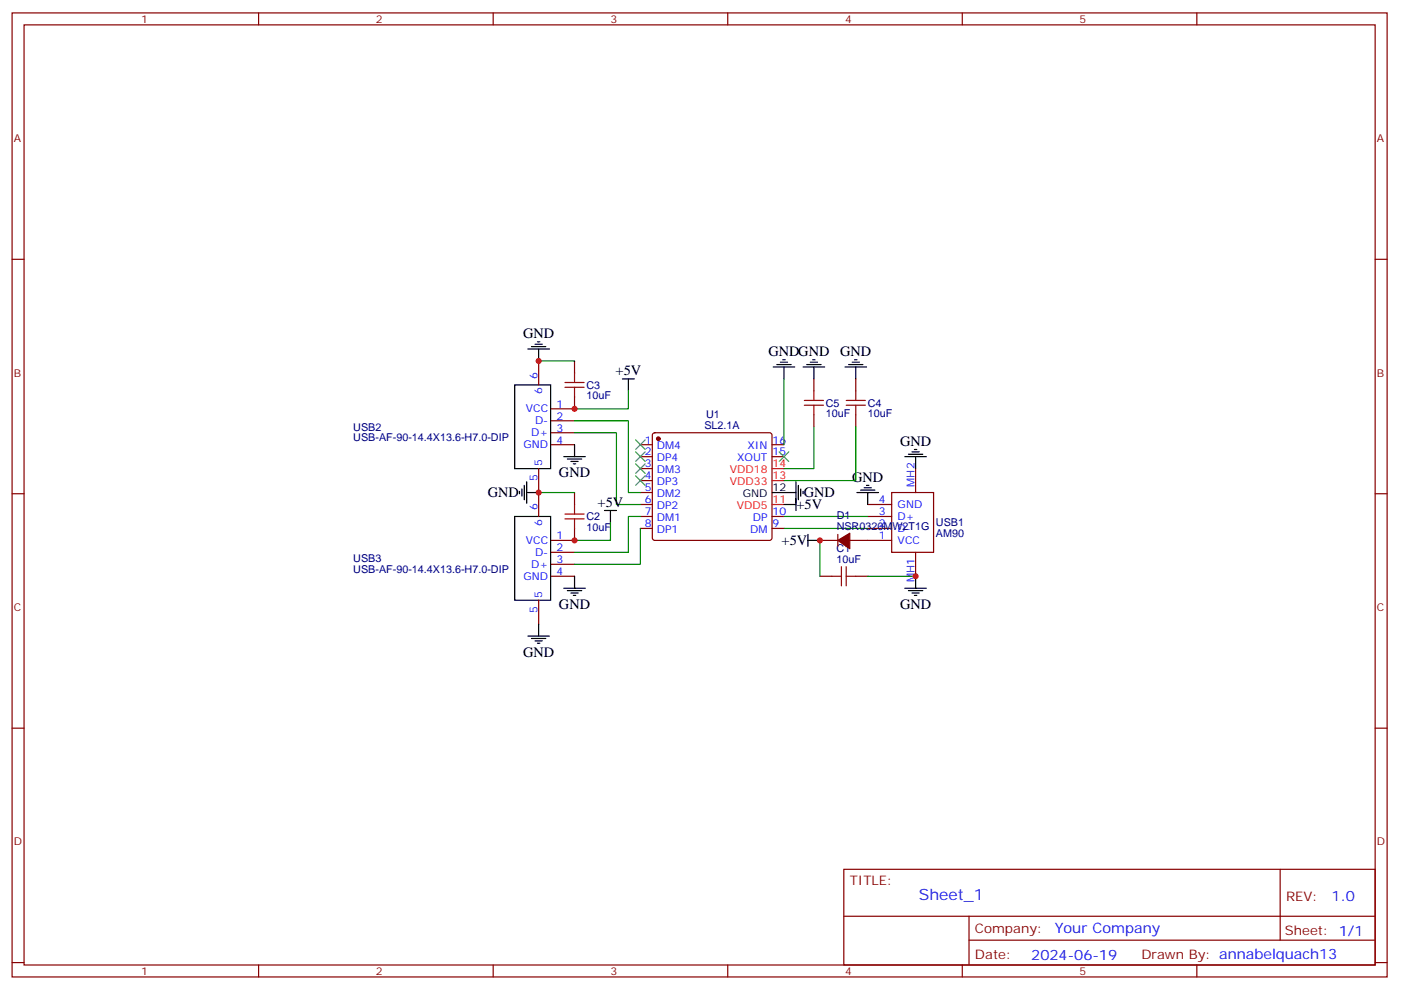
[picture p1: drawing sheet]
<svg xmlns="http://www.w3.org/2000/svg" width="413mm" height="292mm" viewBox="0 0 413 292" stroke-linecap="round" stroke-linejoin="round" font-family="sans-serif">
<g fill="none" stroke="#870000" stroke-width=".35">
<path d="M3.6 3.8h405.3v284.3h-405.3zM7.1 7.3h398.3v277.3h-398.3zM76.2 3.8v3.5M145.4 3.8v3.5M214.5 3.8v3.5M283.7 3.8v3.5M352.8 3.8v3.5M3.6 76.5h3.5M405.4 76.5h3.5M158.8 106.5v7M169.4 117.1v3.5h-7.1M169.4 106.5v3.5"/>
<path d="M239.9 111.8v3.5M252.3 111.8v3.5M158.8 138.2v14.1M162.3 124.1h7.1M162.3 127.6h7.1M162.3 131.2h7.1M188.8 131.2h3.5M188.8 134.7h3.5M188.8 138.2h3.5M192.5 127.8l.5-.2h33.9l.5 .2 .2 .5v30.4l-.3 .5-.4 .2h-33.9l-.5-.2-.2-.5v-30.4zM227.6 131.2h3.5M227.6 134.7h3.5"/>
<path d="M239.9 122.3v3.6M252.3 122.3v3.6M269.9 138.2v7.1M3.6 145.6h3.5M169.4 155.9v3.5h-7.1M169.4 145.3v3.5M188.8 148.8h3.5M188.8 152.3h3.5M188.8 155.9h3.5M188.8 141.7h3.5M188.8 145.3h3.5M227.6 152.3h3.5"/>
<path d="M227.6 155.9h3.5M241.7 159.4h5.3M247 157.6v3.5M250.5 159.4h12.4M255.8 148.8h7.1M255.8 152.3h7.1M255.8 155.9h7.1M262.9 145.3h12.3v17.6h-12.3zM405.4 145.6h3.5M158.8 177v7.1M162.3 162.9h7.1M162.3 166.4h7.1"/>
<path d="M162.3 170h7.1M241.7 170h3.5M252.3 170h3.5M269.9 162.9v7.1M3.6 214.8h3.5M405.4 214.8h3.5M248.7 256.4h156.7v28.2h-156.7zM377.4 256.4v20.9M248.8 270.2h156.4M285.7 277.3h119.5M285.7 270.2v14.2M3.6 283.9h3.5"/>
<path d="M76.2 284.6v3.5M145.4 284.6v3.5M214.5 284.6v3.5M283.7 284.6v3.5M352.8 284.6v3.5M405.4 283.9h3.5"/>
</g>
<g fill="none" stroke="#000" stroke-width=".35">
<path d="M151.7 113.5h10.6v24.7h-10.6zM155.6 102.9h6.4M156.7 102.2h4.2M157.7 101.5h2.1M158.4 100.8h.7M158.8 102.9v3.6M183.5 111.8h3.5M185.2 111.8v3.5M227.9 108.2h6.4M229 107.5h4.2M230 106.8h2.2M230.8 106.1h.7"/>
<path d="M231.1 108.2v3.6M236.7 108.2h6.4M237.8 107.5h4.2M238.9 106.8h2.1M239.6 106.1h.7M239.9 108.2v3.6M249.1 108.2h6.3M250.2 107.5h4.2M251.2 106.8h2.1M251.9 106.1h.7M252.3 108.2v3.6M166.2 134.7h6.3"/>
<path d="M167.3 135.4h4.2M168.3 136.1h2.1M169 136.8h.7M169.4 131.2v3.5M266.7 134.7h6.4M267.8 134h4.2M268.9 133.3h2.1M269.6 132.6h.7M269.9 134.7v3.5M151.7 152.3h10.6v24.7h-10.6zM153.1 144.9v.7M153.8 144.2v2.1"/>
<path d="M154.6 143.2v4.2M155.3 145.3h3.5M155.3 142.1v6.3M178.2 150.6h3.5M180 150.6v3.5M227.6 145.3h7M231.1 148.8h3.5M234.6 142.1v8.5M235.3 143.2v4.2M236 144.2v2.1M236.7 144.9v.7M238.2 159.4h3.5"/>
<path d="M238.2 157.6v3.5M252.6 145.3h6.4M253.7 144.6h4.2M254.7 143.9h2.2M255.4 143.2h.8M255.8 145.3v3.5M166.2 173.5h6.3M167.3 174.2h4.2M168.3 174.9h2.1M169 175.6h.7M169.4 170v3.5M266.7 173.5h6.4"/>
<path d="M267.8 174.2h4.2M268.9 174.9h2.1M269.6 175.6h.7M269.9 170v3.5M155.6 187.6h6.4M156.7 188.3h4.2M157.7 189h2.1M158.4 189.7h.7M158.8 184.1v3.5"/>
</g>
<g fill="#870000" stroke="#870000" stroke-width=".35">
<path d="M247 159.4l3.5-2.1v4.6z"/>
<circle cx="194.1" cy="129.4" r=".53"/>
</g>
<path d="M227.6 138.2h3.5M227.6 148.8h3.5M227.6 141.7h3.5" fill="none" stroke="#f00" stroke-width=".35"/>
<g fill="none" stroke="#008700" stroke-width=".35">
<path d="M158.8 106.5h10.6M185.2 115.3v5.3h-15.8M231.1 111.8v19.4M169.4 124.1h15.8v21.2h3.6M169.4 127.6h12.3v21.2h7.1M239.9 125.9v12.3h-8.8M252.3 125.9v15.8h-21.2M158.8 145.3h10.6M180 154.1v5.3h-10.6M188.8 155.9v10.5h-19.4M188.8 152.3h-3.6v10.6h-15.8M231.1 152.3h24.7"/>
<path d="M231.1 155.9h24.7M241.7 159.4v10.6M255.8 170h14.1"/>
</g>
<g fill="none" stroke="#a10000" stroke-width=".35">
<path d="M166.5 112.8h5.7M166.5 114.2h5.7M169.4 110v2.8M169.4 114.2v2.9M237.1 119.5h5.6M237.1 118.1h5.6M239.9 115.3v2.8M239.9 119.5v2.8M249.4 119.5h5.7M249.4 118.1h5.7M252.3 115.3v2.8M252.3 119.5v2.8"/>
<path d="M166.5 153h5.7M166.5 151.6h5.7M169.4 148.8v2.8M169.4 153v2.9M245.2 170h2.8M248 167.1v5.7M249.4 170h2.9M249.4 167.1v5.7"/>
</g>
<path d="M187.4 129.8l2.8 2.8M187.4 133.3l2.8 2.8M187.4 136.8l2.8 2.8M190.2 129.8l-2.8 2.8M190.2 133.3l-2.8 2.8M190.2 136.8l-2.8 2.8M229.7 133.3l2.8 2.8M232.5 133.3l-2.8 2.8M187.4 140.3l2.8 2.9M190.2 140.3l-2.8 2.9" fill="none" stroke="#3c3" stroke-width=".35"/>
<g fill="#c00">
<circle cx="158.8" cy="145.3" r=".88"/>
<circle cx="269.9" cy="170" r=".88"/>
<circle cx="241.7" cy="159.4" r=".88"/>
<circle cx="158.8" cy="106.5" r=".88"/>
<circle cx="169.4" cy="120.6" r=".88"/>
<circle cx="169.4" cy="159.4" r=".88"/>
</g>
<text font-size="4.6" fill="#00f" x="270.8" y="265.4">Sheet_1</text>
<g font-size="4.2">
<text x="154.2" y="99.7">GND</text>
<text x="226.5" y="105">GNDGND</text>
<text x="247.7" y="105">GND</text>
<text x="181.5" y="110.7">+5V</text>
<text x="265.3" y="131.5">GND</text>
<text x="164.8" y="140.7">GND</text>
<text x="251.2" y="142">GND</text>
<text x="143.8" y="146.7">GND</text>
<text x="176.2" y="149.5">+5V</text>
<text x="236.9" y="146.7">GND</text>
<text x="234.8" y="150.2">+5V</text>
<text x="230.4" y="160.8">+5V</text>
<text x="164.8" y="179.5">GND</text>
<text x="265.3" y="179.5">GND</text>
<text x="154.2" y="193.6">GND</text>
</g>
<g font-size="4.2" fill="#00f">
<text x="392.5" y="265.7">1.0</text>
<text x="310.9" y="275.2">Your Company</text>
<text x="304" y="283">2024-06-19</text>
</g>
<g font-size="3.9" fill="#800">
<text x="250.5" y="261">TITLE:</text>
<text x="379.1" y="265.7">REV:</text>
<text x="287.4" y="275.2">Company:</text>
<text x="378.8" y="275.8">Sheet: 1/1</text>
<text x="287.4" y="282.9">Date:</text>
<text x="336.5" y="282.9">Drawn By: annabelquach13</text>
</g>
<g font-size="3.2" fill="#800">
<text x="41.7" y="6.8">1</text>
<text x="110.8" y="6.8">2</text>
<text x="180" y="6.8">3</text>
<text x="249.1" y="6.8">4</text>
<text x="318.2" y="6.8">5</text>
<text x="4.1" y="41.9">A</text>
<text x="405.9" y="41.9">A</text>
<text x="4.1" y="111.1">B</text>
<text x="405.9" y="111.1">B</text>
<text x="4.1" y="180.2">C</text>
<text x="405.9" y="180.2">C</text>
<text x="4.1" y="249.3">D</text>
<text x="405.9" y="249.3">D</text>
<text x="41.7" y="287.6">1</text>
<text x="110.8" y="287.6">2</text>
<text x="180" y="287.6">3</text>
<text x="249.1" y="287.6">4</text>
<text x="318.2" y="287.6">5</text>
</g>
<g font-size="3.2" fill="#00f">
<text x="158.4" y="111.8" transform="rotate(-90 158.4 111.8)">6</text>
<text x="159.8" y="116.2" transform="rotate(-90 159.8 116.2)">6</text>
<text x="155" y="121.6">VCC</text>
<text x="157.7" y="125.2">D-</text>
<text x="164.1" y="120.2">1</text>
<text x="164.1" y="123.8">2</text>
<text x="156.6" y="128.7">D+</text>
<text x="164.1" y="127.3">3</text>
<text x="164.1" y="130.8">4</text>
<text x="190.1" y="130.8">1</text>
<text x="227.8" y="130.8">16</text>
<text x="154.3" y="132.2">GND</text>
<text x="159.8" y="137.5" transform="rotate(-90 159.8 137.5)">5</text>
<text x="190.1" y="134.3">2</text>
<text x="190.1" y="137.9">3</text>
<text x="193.6" y="132.6">DM4</text>
<text x="193.6" y="136.1">DP4</text>
<text x="217.3" y="136.1">XOUT</text>
<text x="220.4" y="132.6">XIN</text>
<text x="227.8" y="134.3">15</text>
<text x="158.4" y="142" transform="rotate(-90 158.4 142)">5</text>
<text x="190.1" y="141.4">4</text>
<text x="193.6" y="139.6">DM3</text>
<text x="193.6" y="143.2">DP3</text>
<text x="269.6" y="143.5" transform="rotate(-90 269.6 143.5)">MH2</text>
<text x="190.1" y="144.9">5</text>
<text x="190.1" y="148.4">6</text>
<text x="193.6" y="146.7">DM2</text>
<text x="259.1" y="148.4">4</text>
<text x="264.6" y="149.9">GND</text>
<text x="158.4" y="150.6" transform="rotate(-90 158.4 150.6)">6</text>
<text x="159.8" y="155" transform="rotate(-90 159.8 155)">6</text>
<text x="190.1" y="152">7</text>
<text x="190.1" y="155.5">8</text>
<text x="193.6" y="150.2">DP2</text>
<text x="193.6" y="153.7">DM1</text>
<text x="221.9" y="153.7">DP</text>
<text x="227.8" y="155.5">9</text>
<text x="227.8" y="152">10</text>
<text x="259.1" y="152">3</text>
<text x="259.1" y="155.5">2</text>
<text x="264.6" y="153.4">D+</text>
<text x="155" y="160.4">VCC</text>
<text x="164.1" y="159">1</text>
<text x="193.6" y="157.3">DP1</text>
<text x="221.2" y="157.3">DM</text>
<text x="259.1" y="159">1</text>
<text x="264.6" y="156.9">D-</text>
<text x="264.6" y="160.4">VCC</text>
<text x="156.6" y="167.5">D+</text>
<text x="157.7" y="164">D-</text>
<text x="164.1" y="162.6">2</text>
<text x="164.1" y="166.1">3</text>
<text x="154.3" y="171">GND</text>
<text x="164.1" y="169.6">4</text>
<text x="269.6" y="171.7" transform="rotate(-90 269.6 171.7)">MH1</text>
<text x="159.8" y="176.3" transform="rotate(-90 159.8 176.3)">5</text>
<text x="158.4" y="180.8" transform="rotate(-90 158.4 180.8)">5</text>
</g>
<g font-size="3.2" fill="#000080">
<text x="172.9" y="117.8">10uF</text>
<text x="172.9" y="114.7">C3</text>
<text x="243.5" y="119.9">C5</text>
<text x="255.8" y="119.9">C4</text>
<text x="208.2" y="123.2">U1</text>
<text x="243.5" y="123.1">10uF</text>
<text x="255.8" y="123.1">10uF</text>
<text x="104.2" y="130.2">USB-AF-90-14.4X13.6-H7.0-DIP</text>
<text x="104.2" y="127">USB2</text>
<text x="207.6" y="126.5">SL2.1A</text>
<text x="172.9" y="153.5">C2</text>
<text x="246.6" y="153.1">D1</text>
<text x="275.9" y="155.3">USB1</text>
<text x="172.9" y="156.6">10uF</text>
<text x="246.6" y="156.2">NSR0320MW2T1G</text>
<text x="275.9" y="158.4">AM90</text>
<text x="104.2" y="165.9">USB3</text>
<text x="246.6" y="166.1">10uF</text>
<text x="246.6" y="162.9">C1</text>
<text x="104.2" y="169">USB-AF-90-14.4X13.6-H7.0-DIP</text>
</g>
<g font-size="3.2" fill="#f00">
<text x="227.8" y="137.9">14</text>
<text x="215.2" y="143.2">VDD33</text>
<text x="215.2" y="139.6">VDD18</text>
<text x="227.8" y="141.4">13</text>
<text x="227.8" y="148.4">11</text>
<text x="217.2" y="150.2">VDD5</text>
</g>
<g font-size="3.2">
<text x="219" y="146.7">GND</text>
<text x="227.8" y="144.9">12</text>
</g>
</svg>
